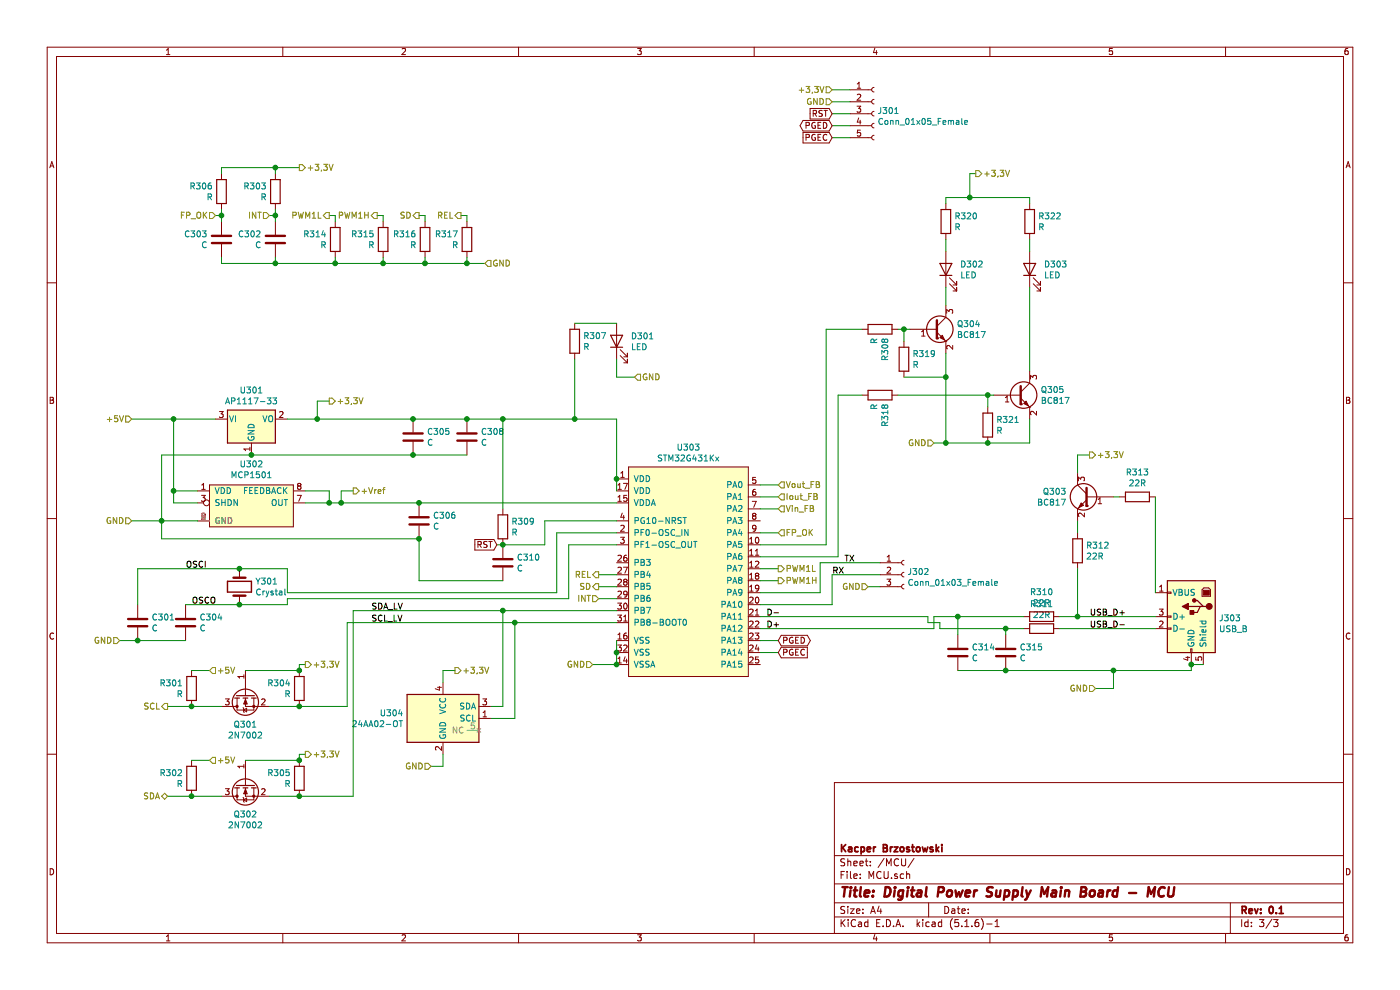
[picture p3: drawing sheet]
EESchema Schematic File Version 4
EELAYER 30 0
EELAYER END
$Descr A4 11693 8268
encoding utf-8
Sheet 3 3
Title "Digital Power Supply Main Board - MCU"
Date ""
Rev "0.1"
Comp "Kacper Brzostowski"
Comment1 ""
Comment2 ""
Comment3 ""
Comment4 ""
$EndDescr
$Comp
L Regulator_Linear:AP1117-33 U301
U 1 1
P 2100 3500
F 0 "U301" H 2100 3742 50  0000 C CNN
F 1 "AP1117-33" H 2100 3651 50  0000 C CNN
F 2 "Package_TO_SOT_SMD:SOT-223-3_TabPin2" H 2100 3700 50  0001 C CNN
F 3 "http://www.diodes.com/datasheets/AP1117.pdf" H 2200 3250 50  0001 C CNN
	1    2100 3500
	1    0    0    -1  
$EndComp
$Comp
L PowerSupplyPCB-rescue:MCP1501-Moje_elementy U?
U 1 1
P 2100 3900
AR Path="/5FB72480" Ref="U?"  Part="1" 
AR Path="/5FB6F588/5FB72480" Ref="U302"  Part="1" 
F 0 "U302" H 2100 3925 50  0000 C CNN
F 1 "MCP1501" H 2100 3834 50  0000 C CNN
F 2 "Package_SO:SOIC-8_3.9x4.9mm_P1.27mm" H 2100 3900 50  0001 C CNN
F 3 "" H 2100 3900 50  0001 C CNN
	1    2100 3900
	1    0    0    -1  
$EndComp
Wire Wire Line
	2400 3500 2650 3500
Wire Wire Line
	2550 4100 2750 4100
Wire Wire Line
	2750 4100 2750 4200
Connection ~ 2750 4200
Wire Wire Line
	2750 4200 2550 4200
Wire Wire Line
	1450 4100 1650 4100
Wire Wire Line
	1650 4200 1450 4200
Wire Wire Line
	1450 4200 1450 4100
Wire Wire Line
	1350 3800 2100 3800
Text HLabel 1100 3500 0    50   Input ~ 0
+5V
Text HLabel 1100 4350 0    50   Input ~ 0
GND
Text HLabel 2750 3350 2    50   Output ~ 0
+3,3V
Text HLabel 2950 4100 2    50   Output ~ 0
+Vref
Wire Wire Line
	2750 3350 2650 3350
Wire Wire Line
	2650 3350 2650 3500
Connection ~ 2650 3500
Wire Wire Line
	2950 4100 2850 4100
Wire Wire Line
	2850 4100 2850 4200
Connection ~ 2850 4200
Wire Wire Line
	2850 4200 2750 4200
Wire Wire Line
	1100 3500 1450 3500
Wire Wire Line
	1100 4350 1350 4350
Wire Wire Line
	1350 3800 1350 4350
Connection ~ 1350 4350
Wire Wire Line
	1350 4350 1650 4350
Wire Wire Line
	1450 4100 1450 3500
Connection ~ 1450 4100
Connection ~ 1450 3500
Wire Wire Line
	1450 3500 1800 3500
$Comp
L Device:C C308
U 1 1
P 3900 3650
F 0 "C308" H 4015 3696 50  0000 L CNN
F 1 "C" H 4015 3605 50  0000 L CNN
F 2 "Capacitor_SMD:C_0805_2012Metric" H 3938 3500 50  0001 C CNN
F 3 "~" H 3900 3650 50  0001 C CNN
	1    3900 3650
	1    0    0    -1  
$EndComp
Connection ~ 3900 3500
$Comp
L Device:C C306
U 1 1
P 3500 4350
F 0 "C306" H 3615 4396 50  0000 L CNN
F 1 "C" H 3615 4305 50  0000 L CNN
F 2 "Capacitor_SMD:C_0805_2012Metric" H 3538 4200 50  0001 C CNN
F 3 "~" H 3500 4350 50  0001 C CNN
	1    3500 4350
	1    0    0    -1  
$EndComp
Connection ~ 3500 4200
Wire Wire Line
	3500 4200 2850 4200
Wire Wire Line
	3500 4500 1350 4500
Wire Wire Line
	1350 4500 1350 4350
$Comp
L Device:C C310
U 1 1
P 4200 4700
F 0 "C310" H 4315 4746 50  0000 L CNN
F 1 "C" H 4315 4655 50  0000 L CNN
F 2 "Capacitor_SMD:C_0805_2012Metric" H 4238 4550 50  0001 C CNN
F 3 "~" H 4200 4700 50  0001 C CNN
	1    4200 4700
	1    0    0    -1  
$EndComp
$Comp
L Device:R R309
U 1 1
P 4200 4400
F 0 "R309" H 4270 4446 50  0000 L CNN
F 1 "R" H 4270 4355 50  0000 L CNN
F 2 "Resistor_SMD:R_0805_2012Metric" V 4130 4400 50  0001 C CNN
F 3 "~" H 4200 4400 50  0001 C CNN
	1    4200 4400
	1    0    0    -1  
$EndComp
Connection ~ 4200 4550
Text HLabel 6500 4850 2    50   Output ~ 0
PWM1H
Text HLabel 6500 4750 2    50   Output ~ 0
PWM1L
Wire Wire Line
	6350 4850 6500 4850
Wire Wire Line
	6350 4750 6500 4750
Wire Wire Line
	6350 4050 6500 4050
Wire Wire Line
	6350 4150 6500 4150
$Comp
L Transistor_FET:2N7002 Q301
U 1 1
P 2050 5800
F 0 "Q301" V 2299 5800 50  0000 C CNN
F 1 "2N7002" V 2390 5800 50  0000 C CNN
F 2 "Package_TO_SOT_SMD:SOT-23" H 2250 5725 50  0001 L CIN
F 3 "https://www.fairchildsemi.com/datasheets/2N/2N7002.pdf" H 2050 5800 50  0001 L CNN
	1    2050 5800
	0    -1   1    0   
$EndComp
$Comp
L Transistor_FET:2N7002 Q302
U 1 1
P 2050 6550
F 0 "Q302" V 2299 6550 50  0000 C CNN
F 1 "2N7002" V 2390 6550 50  0000 C CNN
F 2 "Package_TO_SOT_SMD:SOT-23" H 2250 6475 50  0001 L CIN
F 3 "https://www.fairchildsemi.com/datasheets/2N/2N7002.pdf" H 2050 6550 50  0001 L CNN
	1    2050 6550
	0    -1   1    0   
$EndComp
$Comp
L Device:R R305
U 1 1
P 2500 6500
F 0 "R305" H 2570 6546 50  0000 L CNN
F 1 "R" H 2570 6455 50  0000 L CNN
F 2 "Resistor_SMD:R_0805_2012Metric" V 2430 6500 50  0001 C CNN
F 3 "~" H 2500 6500 50  0001 C CNN
	1    2500 6500
	-1   0    0    -1  
$EndComp
$Comp
L Device:R R304
U 1 1
P 2500 5750
F 0 "R304" H 2570 5796 50  0000 L CNN
F 1 "R" H 2570 5705 50  0000 L CNN
F 2 "Resistor_SMD:R_0805_2012Metric" V 2430 5750 50  0001 C CNN
F 3 "~" H 2500 5750 50  0001 C CNN
	1    2500 5750
	-1   0    0    -1  
$EndComp
$Comp
L Device:R R301
U 1 1
P 1600 5750
F 0 "R301" H 1670 5796 50  0000 L CNN
F 1 "R" H 1670 5705 50  0000 L CNN
F 2 "Resistor_SMD:R_0805_2012Metric" V 1530 5750 50  0001 C CNN
F 3 "~" H 1600 5750 50  0001 C CNN
	1    1600 5750
	-1   0    0    -1  
$EndComp
$Comp
L Device:R R302
U 1 1
P 1600 6500
F 0 "R302" H 1670 6546 50  0000 L CNN
F 1 "R" H 1670 6455 50  0000 L CNN
F 2 "Resistor_SMD:R_0805_2012Metric" V 1530 6500 50  0001 C CNN
F 3 "~" H 1600 6500 50  0001 C CNN
	1    1600 6500
	-1   0    0    -1  
$EndComp
Wire Wire Line
	2500 6350 2050 6350
Wire Wire Line
	2500 6650 2250 6650
Wire Wire Line
	2500 5600 2050 5600
Wire Wire Line
	2500 5900 2250 5900
Wire Wire Line
	1850 5900 1600 5900
Wire Wire Line
	1850 6650 1600 6650
Text HLabel 2550 6300 2    50   Output ~ 0
+3,3V
Text HLabel 2550 5550 2    50   Output ~ 0
+3,3V
Wire Wire Line
	2550 5550 2500 5550
Wire Wire Line
	2500 5550 2500 5600
Connection ~ 2500 5600
Wire Wire Line
	2550 6300 2500 6300
Wire Wire Line
	2500 6300 2500 6350
Connection ~ 2500 6350
Text HLabel 1750 6350 2    50   Input ~ 0
+5V
Text HLabel 1750 5600 2    50   Input ~ 0
+5V
Wire Wire Line
	1750 5600 1600 5600
Wire Wire Line
	1750 6350 1600 6350
Text HLabel 1400 5900 0    50   Output ~ 0
SCL
Text HLabel 1400 6650 0    50   BiDi ~ 0
SDA
Wire Wire Line
	1600 6650 1400 6650
Connection ~ 1600 6650
Wire Wire Line
	1600 5900 1400 5900
Connection ~ 1600 5900
Text GLabel 6500 5450 2    50   Input ~ 0
PGEC
Text GLabel 6500 5350 2    50   BiDi ~ 0
PGED
Wire Wire Line
	2500 5900 2900 5900
Connection ~ 2500 5900
Wire Wire Line
	2500 6650 2950 6650
Connection ~ 2500 6650
Text HLabel 5000 5000 0    50   Input ~ 0
INT
Text HLabel 2250 1800 0    50   Input ~ 0
INT
$Comp
L Device:R R303
U 1 1
P 2300 1600
F 0 "R303" H 2370 1646 50  0000 L CNN
F 1 "R" H 2370 1555 50  0000 L CNN
F 2 "Resistor_SMD:R_0805_2012Metric" V 2230 1600 50  0001 C CNN
F 3 "~" H 2300 1600 50  0001 C CNN
	1    2300 1600
	-1   0    0    -1  
$EndComp
Wire Wire Line
	2300 1750 2300 1800
Wire Wire Line
	2300 1800 2250 1800
Text HLabel 5000 4800 0    50   Output ~ 0
REL
Wire Wire Line
	5150 4800 5000 4800
Wire Wire Line
	6350 5450 6500 5450
Wire Wire Line
	6350 5350 6500 5350
Wire Wire Line
	5150 5000 5000 5000
Text HLabel 5000 4900 0    50   Output ~ 0
SD
Wire Wire Line
	5150 4900 5000 4900
$Comp
L Moje_elementy:STM32G431Kx U303
U 1 1
P 5750 3650
F 0 "U303" H 5750 3565 50  0000 C CNN
F 1 "STM32G431Kx" H 5750 3474 50  0000 C CNN
F 2 "Package_QFP:LQFP-32_7x7mm_P0.8mm" H 5750 3650 50  0001 C CNN
F 3 "https://www.st.com/resource/en/datasheet/stm32g431cb.pdf" H 5750 3650 50  0001 C CNN
	1    5750 3650
	1    0    0    -1  
$EndComp
Wire Wire Line
	5150 4350 4550 4350
Wire Wire Line
	4550 4350 4550 4550
Wire Wire Line
	5150 5100 4200 5100
Wire Wire Line
	2950 5100 2950 6650
Wire Wire Line
	5150 5200 4300 5200
Wire Wire Line
	2900 5200 2900 5900
Text HLabel 2500 1400 2    50   Output ~ 0
+3,3V
Text HLabel 4950 5550 0    50   Input ~ 0
GND
$Comp
L Device:C C305
U 1 1
P 3450 3650
F 0 "C305" H 3565 3696 50  0000 L CNN
F 1 "C" H 3565 3605 50  0000 L CNN
F 2 "Capacitor_SMD:C_0805_2012Metric" H 3488 3500 50  0001 C CNN
F 3 "~" H 3450 3650 50  0001 C CNN
	1    3450 3650
	1    0    0    -1  
$EndComp
Connection ~ 3450 3500
Wire Wire Line
	3450 3500 3900 3500
Wire Wire Line
	4950 5550 5150 5550
Wire Wire Line
	5150 5550 5150 5450
Connection ~ 5150 5550
Connection ~ 5150 5450
Wire Wire Line
	5150 5450 5150 5350
Text HLabel 9150 5750 0    50   Input ~ 0
GND
Wire Wire Line
	9150 5750 9300 5750
Wire Wire Line
	9300 5750 9300 5600
Wire Wire Line
	9950 5550 10050 5550
$Comp
L Device:R R310
U 1 1
P 8700 5150
F 0 "R310" V 8493 5150 50  0000 C CNN
F 1 "22R" V 8584 5150 50  0000 C CNN
F 2 "Resistor_SMD:R_0805_2012Metric" V 8630 5150 50  0001 C CNN
F 3 "~" H 8700 5150 50  0001 C CNN
	1    8700 5150
	0    1    1    0   
$EndComp
$Comp
L Device:R R311
U 1 1
P 8700 5250
F 0 "R311" V 8493 5250 50  0000 C CNN
F 1 "22R" V 8584 5250 50  0000 C CNN
F 2 "Resistor_SMD:R_0805_2012Metric" V 8630 5250 50  0001 C CNN
F 3 "~" H 8700 5250 50  0001 C CNN
	1    8700 5250
	0    1    1    0   
$EndComp
Wire Wire Line
	8850 5150 9000 5150
Wire Wire Line
	8850 5250 9650 5250
$Comp
L Device:C C315
U 1 1
P 8400 5450
F 0 "C315" H 8515 5496 50  0000 L CNN
F 1 "C" H 8515 5405 50  0000 L CNN
F 2 "Capacitor_SMD:C_0805_2012Metric" H 8438 5300 50  0001 C CNN
F 3 "~" H 8400 5450 50  0001 C CNN
	1    8400 5450
	1    0    0    -1  
$EndComp
$Comp
L Device:C C314
U 1 1
P 8000 5450
F 0 "C314" H 8115 5496 50  0000 L CNN
F 1 "C" H 8115 5405 50  0000 L CNN
F 2 "Capacitor_SMD:C_0805_2012Metric" H 8038 5300 50  0001 C CNN
F 3 "~" H 8000 5450 50  0001 C CNN
	1    8000 5450
	1    0    0    -1  
$EndComp
Wire Wire Line
	8550 5250 8400 5250
Wire Wire Line
	8400 5250 8400 5300
Wire Wire Line
	8550 5150 8000 5150
Wire Wire Line
	8000 5150 8000 5300
Wire Wire Line
	8000 5600 8400 5600
Connection ~ 8400 5600
Wire Wire Line
	8400 5600 9300 5600
Wire Wire Line
	8000 5150 7800 5150
Wire Wire Line
	7800 5150 7800 5250
Wire Wire Line
	7800 5250 6350 5250
Connection ~ 8000 5150
Wire Wire Line
	7850 5250 7850 5200
Wire Wire Line
	7850 5200 7750 5200
Wire Wire Line
	7750 5200 7750 5150
Wire Wire Line
	7750 5150 6350 5150
Wire Wire Line
	7850 5250 8400 5250
Connection ~ 8400 5250
$Comp
L Connector:Conn_01x03_Female J302
U 1 1
P 7550 4800
F 0 "J302" H 7578 4826 50  0000 L CNN
F 1 "Conn_01x03_Female" H 7578 4735 50  0000 L CNN
F 2 "Connector_PinSocket_2.54mm:PinSocket_1x03_P2.54mm_Vertical" H 7550 4800 50  0001 C CNN
F 3 "~" H 7550 4800 50  0001 C CNN
	1    7550 4800
	1    0    0    -1  
$EndComp
Wire Wire Line
	6350 4950 6850 4950
Wire Wire Line
	6850 4950 6850 4700
Wire Wire Line
	6850 4700 7350 4700
Wire Wire Line
	6350 5050 6950 5050
Wire Wire Line
	6950 5050 6950 4800
Wire Wire Line
	6950 4800 7350 4800
Text HLabel 7250 4900 0    50   Input ~ 0
GND
Wire Wire Line
	7250 4900 7350 4900
Text Label 7050 4700 0    50   ~ 0
TX
Text Label 6950 4800 0    50   ~ 0
RX
Text Label 6400 5150 0    50   ~ 0
D-
Text Label 6400 5250 0    50   ~ 0
D+
$Comp
L Transistor_BJT:BC817 Q303
U 1 1
P 9100 4150
F 0 "Q303" H 9291 4196 50  0000 L CNN
F 1 "BC817" H 9291 4105 50  0000 L CNN
F 2 "Package_TO_SOT_SMD:SOT-23" H 9300 4075 50  0001 L CIN
F 3 "http://www.fairchildsemi.com/ds/BC/BC817.pdf" H 9100 4150 50  0001 L CNN
	1    9100 4150
	-1   0    0    -1  
$EndComp
$Comp
L Device:R R312
U 1 1
P 9000 4600
F 0 "R312" H 9070 4646 50  0000 L CNN
F 1 "22R" H 9070 4555 50  0000 L CNN
F 2 "Resistor_SMD:R_0805_2012Metric" V 8930 4600 50  0001 C CNN
F 3 "~" H 9000 4600 50  0001 C CNN
	1    9000 4600
	1    0    0    -1  
$EndComp
$Comp
L Connector:USB_B J303
U 1 1
P 9950 5150
F 0 "J303" H 9720 5139 50  0000 R CNN
F 1 "USB_B" H 9720 5048 50  0000 R CNN
F 2 "Connector_USB:USB_B_Lumberg_2411_02_Horizontal" H 10100 5100 50  0001 C CNN
F 3 " ~" H 10100 5100 50  0001 C CNN
	1    9950 5150
	-1   0    0    -1  
$EndComp
Wire Wire Line
	9300 5600 9950 5600
Wire Wire Line
	9950 5600 9950 5550
Connection ~ 9300 5600
Connection ~ 9950 5550
$Comp
L Device:R R313
U 1 1
P 9500 4150
F 0 "R313" V 9293 4150 50  0000 C CNN
F 1 "22R" V 9384 4150 50  0000 C CNN
F 2 "Resistor_SMD:R_0805_2012Metric" V 9430 4150 50  0001 C CNN
F 3 "~" H 9500 4150 50  0001 C CNN
	1    9500 4150
	0    1    1    0   
$EndComp
Wire Wire Line
	9300 4150 9350 4150
Wire Wire Line
	9000 4350 9000 4450
Wire Wire Line
	9000 4750 9000 5150
Connection ~ 9000 5150
Wire Wire Line
	9000 5150 9650 5150
Text HLabel 9100 3800 2    50   Output ~ 0
+3,3V
Wire Wire Line
	9100 3800 9000 3800
Wire Wire Line
	9000 3800 9000 3950
Wire Wire Line
	9650 4150 9650 4950
Text GLabel 4150 4550 0    50   Input ~ 0
RST
Wire Wire Line
	4150 4550 4200 4550
$Comp
L Connector:Conn_01x05_Female J301
U 1 1
P 7300 950
F 0 "J301" H 7328 976 50  0000 L CNN
F 1 "Conn_01x05_Female" H 7328 885 50  0000 L CNN
F 2 "Connector_PinSocket_2.54mm:PinSocket_1x05_P2.54mm_Vertical" H 7300 950 50  0001 C CNN
F 3 "~" H 7300 950 50  0001 C CNN
	1    7300 950 
	1    0    0    -1  
$EndComp
Text GLabel 6950 950  0    50   Input ~ 0
RST
Text GLabel 6950 1050 0    50   BiDi ~ 0
PGED
Text GLabel 6950 1150 0    50   Input ~ 0
PGEC
Text HLabel 6950 850  0    50   Input ~ 0
GND
Text HLabel 6950 750  0    50   Input ~ 0
+3,3V
Wire Wire Line
	6950 750  7100 750 
Wire Wire Line
	6950 850  7100 850 
Wire Wire Line
	6950 950  7100 950 
Wire Wire Line
	6950 1050 7100 1050
Wire Wire Line
	6950 1150 7100 1150
$Comp
L Device:C C302
U 1 1
P 2300 2000
F 0 "C302" H 2415 2046 50  0000 L CNN
F 1 "C" H 2415 1955 50  0000 L CNN
F 2 "Capacitor_SMD:C_0805_2012Metric" H 2338 1850 50  0001 C CNN
F 3 "~" H 2300 2000 50  0001 C CNN
	1    2300 2000
	-1   0    0    -1  
$EndComp
Wire Wire Line
	2300 2150 2300 2200
Wire Wire Line
	2300 1850 2300 1800
Connection ~ 2300 1800
Text HLabel 4050 2200 2    50   Input ~ 0
GND
Wire Wire Line
	6350 4250 6500 4250
Text HLabel 6500 4250 2    50   Input ~ 0
Vin_FB
Text HLabel 6500 4050 2    50   Input ~ 0
Vout_FB
Wire Wire Line
	3900 3500 4200 3500
Wire Wire Line
	4200 3500 4200 4250
Wire Wire Line
	2100 3800 3450 3800
Connection ~ 2100 3800
Connection ~ 3450 3800
Wire Wire Line
	3450 3800 3900 3800
Wire Wire Line
	3500 4850 3500 4500
Wire Wire Line
	3500 4850 4200 4850
Connection ~ 3500 4500
Wire Wire Line
	5150 3500 5150 4000
Connection ~ 4200 3500
Connection ~ 5150 4000
Wire Wire Line
	5150 4000 5150 4100
Wire Wire Line
	4200 3500 4800 3500
Wire Wire Line
	2650 3500 3450 3500
Wire Wire Line
	3500 4200 5150 4200
Text Label 9100 5150 0    50   ~ 0
USB_D+
Text Label 9100 5250 0    50   ~ 0
USB_D-
$Comp
L Device:R R314
U 1 1
P 2800 2000
F 0 "R314" H 2870 2046 50  0000 L CNN
F 1 "R" H 2870 1955 50  0000 L CNN
F 2 "Resistor_SMD:R_0805_2012Metric" V 2730 2000 50  0001 C CNN
F 3 "~" H 2800 2000 50  0001 C CNN
	1    2800 2000
	-1   0    0    -1  
$EndComp
$Comp
L Device:R R315
U 1 1
P 3200 2000
F 0 "R315" H 3270 2046 50  0000 L CNN
F 1 "R" H 3270 1955 50  0000 L CNN
F 2 "Resistor_SMD:R_0805_2012Metric" V 3130 2000 50  0001 C CNN
F 3 "~" H 3200 2000 50  0001 C CNN
	1    3200 2000
	-1   0    0    -1  
$EndComp
$Comp
L Device:R R316
U 1 1
P 3550 2000
F 0 "R316" H 3620 2046 50  0000 L CNN
F 1 "R" H 3620 1955 50  0000 L CNN
F 2 "Resistor_SMD:R_0805_2012Metric" V 3480 2000 50  0001 C CNN
F 3 "~" H 3550 2000 50  0001 C CNN
	1    3550 2000
	-1   0    0    -1  
$EndComp
Text HLabel 3150 1800 0    50   Output ~ 0
PWM1H
Text HLabel 2750 1800 0    50   Output ~ 0
PWM1L
Text HLabel 3500 1800 0    50   Output ~ 0
SD
Text HLabel 3850 1800 0    50   Output ~ 0
REL
$Comp
L Device:R R317
U 1 1
P 3900 2000
F 0 "R317" H 3970 2046 50  0000 L CNN
F 1 "R" H 3970 1955 50  0000 L CNN
F 2 "Resistor_SMD:R_0805_2012Metric" V 3830 2000 50  0001 C CNN
F 3 "~" H 3900 2000 50  0001 C CNN
	1    3900 2000
	-1   0    0    -1  
$EndComp
Wire Wire Line
	2750 1800 2800 1800
Wire Wire Line
	2800 1800 2800 1850
Wire Wire Line
	3150 1800 3200 1800
Wire Wire Line
	3200 1800 3200 1850
Wire Wire Line
	3500 1800 3550 1800
Wire Wire Line
	3550 1800 3550 1850
Wire Wire Line
	3850 1800 3900 1800
Wire Wire Line
	3900 1800 3900 1850
Wire Wire Line
	2800 2200 2800 2150
Wire Wire Line
	2800 2200 3200 2200
Wire Wire Line
	3200 2200 3200 2150
Wire Wire Line
	3200 2200 3550 2200
Wire Wire Line
	3550 2200 3550 2150
Connection ~ 3200 2200
Wire Wire Line
	3550 2200 3900 2200
Wire Wire Line
	3900 2200 3900 2150
Connection ~ 3550 2200
Wire Wire Line
	4050 2200 3900 2200
Connection ~ 3900 2200
$Comp
L Memory_EEPROM:24AA02-OT U304
U 1 1
P 3700 6000
F 0 "U304" H 3371 6046 50  0000 R CNN
F 1 "24AA02-OT" H 3371 5955 50  0000 R CNN
F 2 "Package_TO_SOT_SMD:SOT-23-5" H 3700 6000 50  0001 C CNN
F 3 "http://ww1.microchip.com/downloads/en/DeviceDoc/21709J.pdf" H 3700 6000 50  0001 C CNN
	1    3700 6000
	1    0    0    -1  
$EndComp
Wire Wire Line
	4100 5900 4200 5900
Wire Wire Line
	4200 5900 4200 5100
Connection ~ 4200 5100
Wire Wire Line
	4200 5100 2950 5100
Wire Wire Line
	4100 6000 4300 6000
Wire Wire Line
	4300 6000 4300 5200
Connection ~ 4300 5200
Wire Wire Line
	4300 5200 2900 5200
Text HLabel 3800 5600 2    50   Output ~ 0
+3,3V
Text HLabel 3600 6400 0    50   Input ~ 0
GND
Wire Wire Line
	3800 5600 3700 5600
Wire Wire Line
	3700 5600 3700 5700
Wire Wire Line
	3600 6400 3700 6400
Wire Wire Line
	3700 6400 3700 6300
Wire Wire Line
	2500 1400 2300 1400
Wire Wire Line
	2300 1400 2300 1450
Text HLabel 6500 4450 2    50   Input ~ 0
FP_OK
Wire Wire Line
	6500 4450 6350 4450
Text HLabel 1800 1800 0    50   Input ~ 0
FP_OK
$Comp
L Device:R R306
U 1 1
P 1850 1600
F 0 "R306" H 1920 1646 50  0000 L CNN
F 1 "R" H 1920 1555 50  0000 L CNN
F 2 "Resistor_SMD:R_0805_2012Metric" V 1780 1600 50  0001 C CNN
F 3 "~" H 1850 1600 50  0001 C CNN
	1    1850 1600
	-1   0    0    -1  
$EndComp
Wire Wire Line
	1850 1750 1850 1800
Wire Wire Line
	1850 1800 1800 1800
$Comp
L Device:C C303
U 1 1
P 1850 2000
F 0 "C303" H 1965 2046 50  0000 L CNN
F 1 "C" H 1965 1955 50  0000 L CNN
F 2 "Capacitor_SMD:C_0805_2012Metric" H 1888 1850 50  0001 C CNN
F 3 "~" H 1850 2000 50  0001 C CNN
	1    1850 2000
	-1   0    0    -1  
$EndComp
Wire Wire Line
	1850 1850 1850 1800
Connection ~ 1850 1800
Wire Wire Line
	1850 1400 1850 1450
Wire Wire Line
	1850 1400 2300 1400
Connection ~ 2300 1400
Wire Wire Line
	1850 2150 1850 2200
Wire Wire Line
	1850 2200 2300 2200
Text Label 3100 5200 0    50   ~ 0
SCL_LV
Text Label 3100 5100 0    50   ~ 0
SDA_LV
Text HLabel 6500 4150 2    50   Input ~ 0
Iout_FB
Wire Wire Line
	2800 2200 2300 2200
Connection ~ 2800 2200
Connection ~ 2300 2200
Wire Wire Line
	4200 4550 4550 4550
$Comp
L Device:Crystal Y301
U 1 1
P 2000 4900
F 0 "Y301" V 1954 5031 50  0000 L CNN
F 1 "Crystal" V 2045 5031 50  0000 L CNN
F 2 "Crystal:Crystal_HC49-4H_Vertical" H 2000 4900 50  0001 C CNN
F 3 "~" H 2000 4900 50  0001 C CNN
	1    2000 4900
	0    1    1    0   
$EndComp
$Comp
L Device:C C301
U 1 1
P 1150 5200
F 0 "C301" H 1265 5246 50  0000 L CNN
F 1 "C" H 1265 5155 50  0000 L CNN
F 2 "Capacitor_SMD:C_0805_2012Metric" H 1188 5050 50  0001 C CNN
F 3 "~" H 1150 5200 50  0001 C CNN
	1    1150 5200
	1    0    0    -1  
$EndComp
$Comp
L Device:C C304
U 1 1
P 1550 5200
F 0 "C304" H 1665 5246 50  0000 L CNN
F 1 "C" H 1665 5155 50  0000 L CNN
F 2 "Capacitor_SMD:C_0805_2012Metric" H 1588 5050 50  0001 C CNN
F 3 "~" H 1550 5200 50  0001 C CNN
	1    1550 5200
	1    0    0    -1  
$EndComp
Wire Wire Line
	1550 5050 2000 5050
Wire Wire Line
	2000 4750 1150 4750
Wire Wire Line
	1150 4750 1150 5050
Wire Wire Line
	1550 5350 1150 5350
Text HLabel 1000 5350 0    50   Input ~ 0
GND
Wire Wire Line
	1000 5350 1150 5350
Connection ~ 1150 5350
Wire Wire Line
	2000 5050 2400 5050
Wire Wire Line
	2400 5050 2400 5000
Wire Wire Line
	2400 5000 4750 5000
Wire Wire Line
	4750 5000 4750 4550
Wire Wire Line
	4750 4550 5150 4550
Connection ~ 2000 5050
Wire Wire Line
	2000 4750 2400 4750
Wire Wire Line
	2400 4750 2400 4950
Wire Wire Line
	2400 4950 4650 4950
Wire Wire Line
	4650 4950 4650 4450
Wire Wire Line
	4650 4450 5150 4450
Connection ~ 2000 4750
Text Label 1550 4750 0    50   ~ 0
OSCI
Text Label 1600 5050 0    50   ~ 0
OSCO
$Comp
L Device:LED D301
U 1 1
P 5150 2850
F 0 "D301" V 5189 2732 50  0000 R CNN
F 1 "LED" V 5098 2732 50  0000 R CNN
F 2 "LED_SMD:LED_0805_2012Metric" H 5150 2850 50  0001 C CNN
F 3 "~" H 5150 2850 50  0001 C CNN
	1    5150 2850
	0    -1   -1   0   
$EndComp
$Comp
L Device:R R307
U 1 1
P 4800 2850
F 0 "R307" H 4870 2896 50  0000 L CNN
F 1 "R" H 4870 2805 50  0000 L CNN
F 2 "Resistor_SMD:R_0805_2012Metric" V 4730 2850 50  0001 C CNN
F 3 "~" H 4800 2850 50  0001 C CNN
	1    4800 2850
	1    0    0    -1  
$EndComp
Text HLabel 5300 3150 2    50   Input ~ 0
GND
Wire Wire Line
	4800 2700 5150 2700
Wire Wire Line
	4800 3000 4800 3500
Connection ~ 4800 3500
Wire Wire Line
	4800 3500 5150 3500
Wire Wire Line
	5150 3000 5150 3150
Wire Wire Line
	5150 3150 5300 3150
$Comp
L Device:LED D302
U 1 1
P 7900 2250
F 0 "D302" V 7939 2132 50  0000 R CNN
F 1 "LED" V 7848 2132 50  0000 R CNN
F 2 "LED_SMD:LED_0805_2012Metric" H 7900 2250 50  0001 C CNN
F 3 "~" H 7900 2250 50  0001 C CNN
	1    7900 2250
	0    -1   -1   0   
$EndComp
$Comp
L Device:LED D303
U 1 1
P 8600 2250
F 0 "D303" V 8639 2132 50  0000 R CNN
F 1 "LED" V 8548 2132 50  0000 R CNN
F 2 "LED_SMD:LED_0805_2012Metric" H 8600 2250 50  0001 C CNN
F 3 "~" H 8600 2250 50  0001 C CNN
	1    8600 2250
	0    -1   -1   0   
$EndComp
$Comp
L Device:R R320
U 1 1
P 7900 1850
F 0 "R320" H 7970 1896 50  0000 L CNN
F 1 "R" H 7970 1805 50  0000 L CNN
F 2 "Resistor_SMD:R_0805_2012Metric" V 7830 1850 50  0001 C CNN
F 3 "~" H 7900 1850 50  0001 C CNN
	1    7900 1850
	1    0    0    -1  
$EndComp
$Comp
L Device:R R322
U 1 1
P 8600 1850
F 0 "R322" H 8670 1896 50  0000 L CNN
F 1 "R" H 8670 1805 50  0000 L CNN
F 2 "Resistor_SMD:R_0805_2012Metric" V 8530 1850 50  0001 C CNN
F 3 "~" H 8600 1850 50  0001 C CNN
	1    8600 1850
	1    0    0    -1  
$EndComp
Text HLabel 8150 1450 2    50   Output ~ 0
+3,3V
Wire Wire Line
	7900 1700 7900 1650
Wire Wire Line
	7900 1650 8100 1650
Wire Wire Line
	8600 1650 8600 1700
Wire Wire Line
	8150 1450 8100 1450
Wire Wire Line
	8100 1450 8100 1650
Connection ~ 8100 1650
Wire Wire Line
	7900 2000 7900 2100
Wire Wire Line
	8600 2000 8600 2100
$Comp
L Transistor_BJT:BC817 Q304
U 1 1
P 7800 2750
F 0 "Q304" H 7991 2796 50  0000 L CNN
F 1 "BC817" H 7991 2705 50  0000 L CNN
F 2 "Package_TO_SOT_SMD:SOT-23" H 8000 2675 50  0001 L CIN
F 3 "http://www.fairchildsemi.com/ds/BC/BC817.pdf" H 7800 2750 50  0001 L CNN
	1    7800 2750
	1    0    0    -1  
$EndComp
$Comp
L Transistor_BJT:BC817 Q305
U 1 1
P 8500 3300
F 0 "Q305" H 8691 3346 50  0000 L CNN
F 1 "BC817" H 8691 3255 50  0000 L CNN
F 2 "Package_TO_SOT_SMD:SOT-23" H 8700 3225 50  0001 L CIN
F 3 "http://www.fairchildsemi.com/ds/BC/BC817.pdf" H 8500 3300 50  0001 L CNN
	1    8500 3300
	1    0    0    -1  
$EndComp
$Comp
L Device:R R319
U 1 1
P 7550 3000
F 0 "R319" H 7620 3046 50  0000 L CNN
F 1 "R" H 7620 2955 50  0000 L CNN
F 2 "Resistor_SMD:R_0805_2012Metric" V 7480 3000 50  0001 C CNN
F 3 "~" H 7550 3000 50  0001 C CNN
	1    7550 3000
	1    0    0    -1  
$EndComp
$Comp
L Device:R R321
U 1 1
P 8250 3550
F 0 "R321" H 8320 3596 50  0000 L CNN
F 1 "R" H 8320 3505 50  0000 L CNN
F 2 "Resistor_SMD:R_0805_2012Metric" V 8180 3550 50  0001 C CNN
F 3 "~" H 8250 3550 50  0001 C CNN
	1    8250 3550
	1    0    0    -1  
$EndComp
Wire Wire Line
	8250 3700 8600 3700
Wire Wire Line
	8600 3700 8600 3500
Wire Wire Line
	8300 3300 8250 3300
Wire Wire Line
	8250 3300 8250 3400
Wire Wire Line
	8100 1650 8600 1650
Wire Wire Line
	7600 2750 7550 2750
Wire Wire Line
	7550 2750 7550 2850
Wire Wire Line
	7550 3150 7900 3150
Wire Wire Line
	7900 3150 7900 2950
Wire Wire Line
	7900 2400 7900 2550
$Comp
L Device:R R308
U 1 1
P 7350 2750
F 0 "R308" H 7420 2796 50  0000 L CNN
F 1 "R" H 7420 2705 50  0000 L CNN
F 2 "Resistor_SMD:R_0805_2012Metric" V 7280 2750 50  0001 C CNN
F 3 "~" H 7350 2750 50  0001 C CNN
	1    7350 2750
	0    1    1    0   
$EndComp
$Comp
L Device:R R318
U 1 1
P 7350 3300
F 0 "R318" H 7420 3346 50  0000 L CNN
F 1 "R" H 7420 3255 50  0000 L CNN
F 2 "Resistor_SMD:R_0805_2012Metric" V 7280 3300 50  0001 C CNN
F 3 "~" H 7350 3300 50  0001 C CNN
	1    7350 3300
	0    1    1    0   
$EndComp
Wire Wire Line
	8600 2400 8600 3100
Wire Wire Line
	7500 3300 8250 3300
Connection ~ 8250 3300
Wire Wire Line
	7500 2750 7550 2750
Connection ~ 7550 2750
Wire Wire Line
	6350 4550 6900 4550
Wire Wire Line
	6900 4550 6900 2750
Wire Wire Line
	6900 2750 7200 2750
Wire Wire Line
	6350 4650 7000 4650
Wire Wire Line
	7000 4650 7000 3300
Wire Wire Line
	7000 3300 7200 3300
Wire Wire Line
	8250 3700 7900 3700
Wire Wire Line
	7900 3700 7900 3150
Connection ~ 8250 3700
Connection ~ 7900 3150
Text HLabel 7800 3700 0    50   Input ~ 0
GND
Wire Wire Line
	7800 3700 7900 3700
Connection ~ 7900 3700
$EndSCHEMATC
